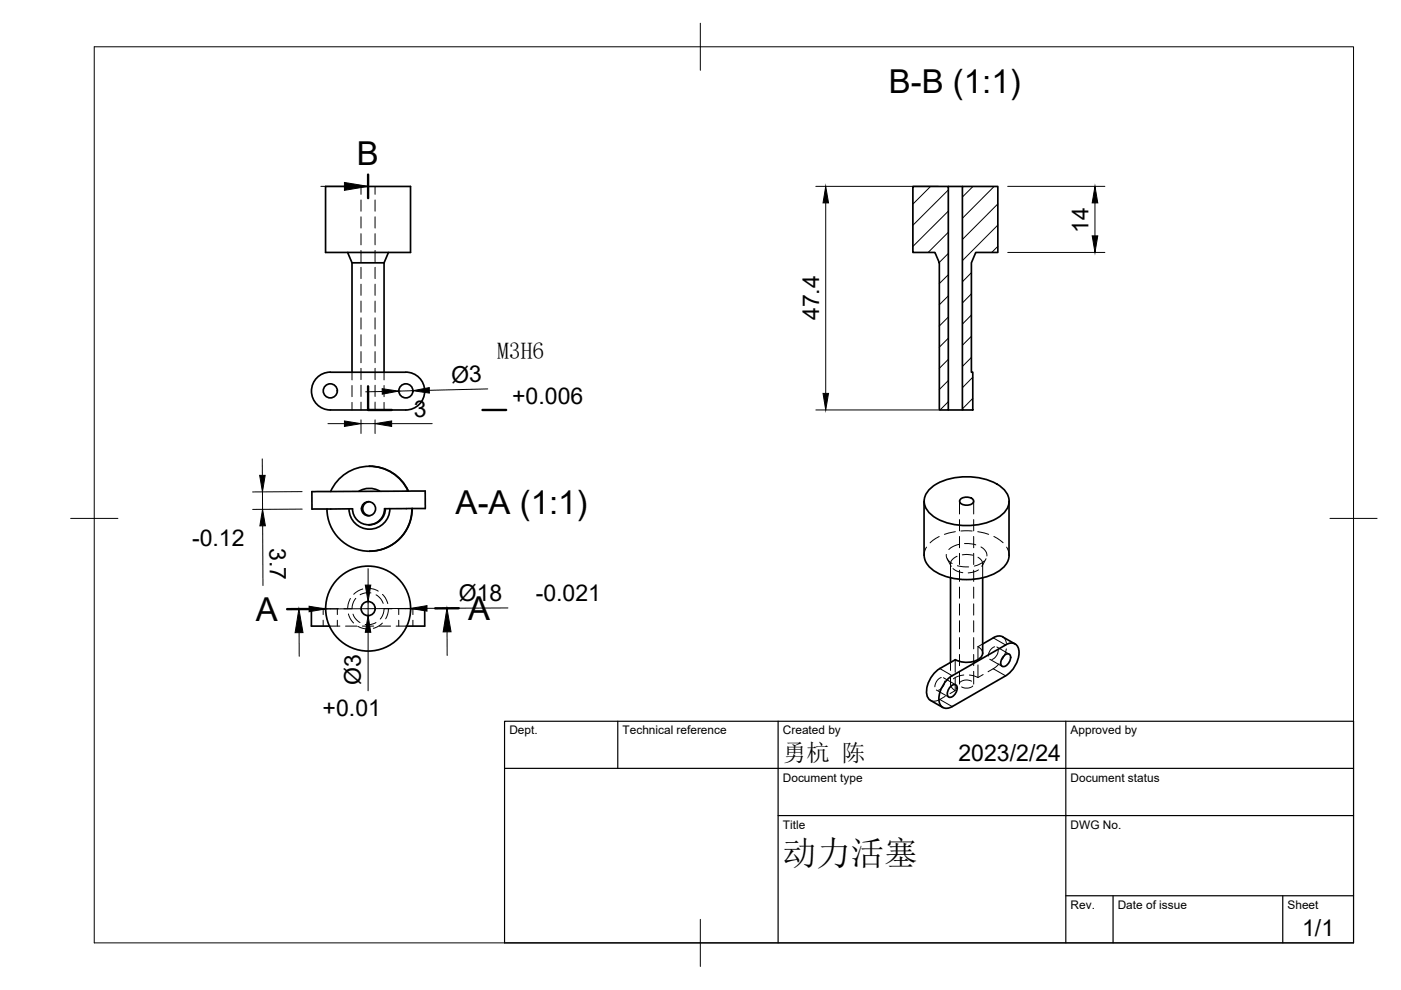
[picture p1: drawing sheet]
<svg xmlns="http://www.w3.org/2000/svg" width="297mm" height="210mm" viewBox="0 0 297 210" stroke-linecap="round" stroke-linejoin="round" font-family="sans-serif">
<!-- layer: Visible -->
<g fill="none" stroke="#000" stroke-width=".36">
<path d="M69 39.5h18v14h-18zM193.5 39.5h7.6v47.4h-1.9v-31.2l-1-2.2h-4.7zM201.1 39.5h2.9M204 39.5h7.6v14h-4.7l-.9 2.2v23.2h.2v8h-2.2zM73.7 53.5l.9 2.2v23.2M74.6 55.7h6.8M81.4 55.7v23.2M82.4 53.5l-1 2.2M67.2 80.1a3.8 3.8 0 0 1 2.8-1.2h16.1a4 4 0 0 1 3.9 4 4 4 0 0 1-3.9 4h-16.1a4 4 0 0 1-3.7-2.5 4 4 0 0 1 .9-4.3zM78.3 98.9a8.9 8.9 0 0 1 8.3 5.2M201.1 86.9h2.9M66.1 104.2l24-.1 .1 3.7-8.7 .1a3.4 3.4 0 0 1-3.3 3.4 3.4 3.4 0 0 1-3.5-3.4h-8.6z"/>
<path d="M78.3 106.4a1.49 1.49 0 0 0-1.4 1.5 1.49 1.49 0 0 0 1.4 1.4M80.5 104.1a4.3 4.3 0 0 0-4.4 .1M81.7 107.9a3.4 3.4 0 0 1-3.6 3.4M82.7 107.8a4.3 4.3 0 0 1-4.3 4.4 4.3 4.3 0 0 1-4.4-4.3M86.5 104.1a9 9 0 0 0-8.2-5.2 9 9 0 0 0-8.2 5.3M87.3 107.8a9 9 0 0 1-8.9 9.1 9 9 0 0 1-9.1-9M87.4 107.8a9 9 0 0 1-9 9.1M195.9 106.3v11.4M197 103.8a12.4 12.4 0 0 1 10.2-2.5 9.2 9.2 0 0 1 6.2 3.2 3.5 3.5 0 0 1-1.2 4.8 13.6 13.6 0 0 1-14.5 0 3.5 3.5 0 0 1-.7-5.5zM203.6 105.9a1.95 1.95 0 0 1 2.8 .2 1.29 1.29 0 0 1-1.7 1 1.14 1.14 0 0 1-1.2-1zM213.9 106.3l.1 11.4a4.7 4.7 0 0 1-3.1 3.9 14.1 14.1 0 0 1-12.8-.5 4.4 4.4 0 0 1-2.2-3.4M69 129.1h-3v3.7h3.8"/>
<path d="M87 129.1h3v3.7h-3.8M201.5 122.5v18M208.3 122.5v16a2.3 2.3 0 0 1-2.1 1.8l-1.9 .1-1.8-.5-3.2 1.8M210.6 135.2l-2.3 1.3M212.6 135l2.6 1.5M212.6 135a1.94 1.94 0 0 0-2 .2M212.9 139a.77 .77 0 0 1 1.3 0 1.95 1.95 0 0 1-1.6 2.3 1.29 1.29 0 0 1 0-1.9zM213.2 136.8l-11.3 6.5M213.2 136.7a1.73 1.73 0 0 1 2-.2 1.73 1.73 0 0 1 .9 1.9 6.3 6.3 0 0 1-2.9 4.9l-11.3 6.5a1.74 1.74 0 0 1-2 .2 1.74 1.74 0 0 1-.8-1.8 6.3 6.3 0 0 1 2.8-5M197.3 148.5l2.6 1.5M199.3 141.7a5.8 5.8 0 0 0-2.6 6.1l.6 .7M201.6 145.5a.77 .77 0 0 1 1.3 0 1.95 1.95 0 0 1-1.6 2.3 1.29 1.29 0 0 1 0-1.9z"/>
<circle cx="70" cy="82.9" r="1.49"/>
<circle cx="86.1" cy="82.9" r="1.49"/>
<circle cx="78.1" cy="107.9" r="1.49"/>
<circle cx="78.1" cy="129" r="9"/>
<circle cx="78.1" cy="129" r="1.49"/>
</g>
<!-- layer: Hidden -->
<g fill="none" stroke="#000" stroke-width=".21">
<path d="M76.5 39.5v1.7M79.5 39.5v1.7M76.5 42.4v2.4M76.5 46v2.4M76.5 49.5v2.4M76.5 53.1v2.4M76.5 56.7v2.4M79.5 42.4v2.4M79.5 46v2.4M79.5 49.5v2.4M79.5 53.1v2.4M79.5 56.7v2.4"/>
<path d="M74.6 78.9v1.7M76.5 60.3v2.3M76.5 63.8v2.4M76.5 67.4v2.4M76.5 71v2.4M76.5 74.5v2.4M76.5 78.1v2.4M79.5 60.3v2.3M79.5 63.8v2.4M79.5 67.4v2.4M79.5 71v2.4M79.5 74.5v2.4"/>
<path d="M79.5 78.1v2.4M81.4 78.9v1.7M74.6 81.7v2.4M74.6 85.3v1.6M76.5 81.7v2.4M76.5 85.3v1.6M79.5 81.7v2.4M79.5 85.3v1.6M81.4 81.7v2.4M81.4 85.3v1.6M196.4 116l-.3 .7-.2 1M199.1 113.8l-1.9 1.3"/>
<path d="M200.6 117.6l.1 .5 .3 .7 .9 .7M200.8 118.5l.9 1.6M201.5 119.5v3M202.5 112.7l-2.3 .6M202.9 117.9l-.7 .5a1.44 1.44 0 0 0-.7 1.2M203 119.9l2.4 .3M203.3 115.4l-1.3 .5-.8 .6M203.4 106.3v2.7M203.4 110.2v2.4M203.4 113.7v2.4M203.4 117.3v2.4M203.7 112.6h2.4"/>
<path d="M204 117.6h.9l1.4 .1M204.5 115.2l2.4 .3M206.4 106.3v2.7M206.4 110.2v2.4M206.4 113.7v2.4M206.4 117.3v2.4M207.3 112.7l2.3 .6M207.3 118.1l.4 .3a1.28 1.28 0 0 1 .5 1.6M208 116l.7 .5a1.59 1.59 0 0 1 .5 1.4M208.3 119.5v3M208.7 118.9l-1.1 .7-1 .4M209.1 118.5l-.9 1.6"/>
<path d="M210.7 113.7l2 1.4M213.4 116l.4 .7 .1 1M68.5 129.1v1.2M68.5 131.5v1.3M69 129.1h2.7M69.8 132.8h2.3M71.5 129.1v1.2M71.5 131.5v1.3M73.3 132.8h2.3M73.9 130.2l.3 .9 .8 1M74.3 126.9l-.5 1.3-.1 .8M74.8 130.2a3.1 3.1 0 0 0 1.5 1.8"/>
<path d="M75.4 126.9l-.6 1.1-.2 1-1.7 .1M75.9 132.8l1.1 .4 1 .2M76.8 132.8h2.4M76.9 124.9l-1 .4-.9 .7M78 124.7l1.4 .2 .8 .4M78.6 125.7a3.4 3.4 0 0 0-2.3 .4M79.7 132l-.1 .1a3.6 3.6 0 0 1-2.2 .3M79.7 126.1l.3 .2a3.3 3.3 0 0 1 1.2 1.6M80.4 132.8h2.4M81.1 132.1l-.6 .5-1.4 .6M81.1 126l.6 .8 .5 1.2M82.4 129.1l-.2 1.2-.4 .9"/>
<path d="M83.1 129.1h-1.7l-.1 1-.7 1.1M84 132.8h2.2M84.3 129.1h2.7M84.5 129.1v1.2M84.5 131.5v1.3M87.5 129.1v1.2M87.5 131.5v1.3M202.1 120.6l.8 .5 1.2 .3M202.5 139.9v2.7M203.4 120.9v2.4M203.4 124.5v2.3M203.4 128v2.4"/>
<path d="M203.4 131.6v2.4M203.4 135.2v2.4M203.4 138.8v2.3M206.4 120.9v2.4M206.4 124.5v2.3M206.4 128v2.4M206.4 131.6v2.4M206.4 135.2v2.4M206.4 138.8v2.3M207.3 137.1l.7 .5 .3 .9M207.3 137.1v2.7M207.5 120.8l-1 .5-1.2 .2"/>
<path d="M208.3 136.5l-1 .6M209.8 139.8l2.7 1.5M210.9 137.1a2.18 2.18 0 0 0-1.4 2M211.3 137.2l2.7 1.5M211.6 137.9a2.15 2.15 0 0 1-1.3 1.9M212.6 135l.5 .5 .3 .9M213.4 137.6l-.5 1.4-.4 .8M198.5 146.3l2.6 1.5M199.6 143.7a2.18 2.18 0 0 0-1.4 1.9M200 143.7l2.6 1.5M200.3 144.4a2.15 2.15 0 0 1-1.3 1.9M200.4 147.7l-1.9 .9-.6 .1-.6-.2"/>
<path d="M201.5 140.5v1.6M201.5 143.3v1.7M201.5 144.9l.2 .7 .8 .8-1.1 .7M202.5 143.8v2.6M203.4 142.3v2.7M204.3 143.1l-1.4 .4-.8 .4M206 144.4a2.21 2.21 0 0 0-2.4 .2M206.2 145.5a2.14 2.14 0 0 1-2.3 .1M206.4 142.3v2.7M207.3 141v2.7M208.4 143l-1.1 .7-1.8-.6M211.8 140.8l-.8 .7-1.5 .9"/>
</g>
<!-- layer: Visible Narrow -->
<path d="M210.6 135.2l2.6 1.6M199.3 141.7l2.6 1.6" fill="none" stroke="#000" stroke-width=".21"/>
<!-- layer: Hidden Narrow -->
<path d="M199.3 148.3l2.6 1.5M210.6 141.8l2.6 1.5" fill="none" stroke="#000" stroke-width=".21"/>
<!-- layer: BORDER -->
<path d="M20 9.9h267v190h-267zM148.5 4.9v10M15 109.9h10M282 109.9h10M148.5 194.9v10" fill="none" stroke="#000" stroke-width=".21"/>
<!-- layer: TITLEBLOCK -->
<path d="M107 152.9h180v47h-180zM131 152.9v10M165 152.9v47M226 152.9v47M107 162.9h180M165 172.9h122M226 189.9h61M236 189.9v10M272 189.9v10" fill="none" stroke="#000" stroke-width=".25"/>
<!-- layer: FD_Dimensions -->
<g fill="none" stroke="#000" stroke-width=".21">
<path d="M173 39.5h26M213.7 39.5h20.6M175.1 43v40.4M213.7 53.5h20.6M232.2 43v7M55.6 97.3v3.5M69.5 89.8h3.5M76.5 89v2.9M76.5 89.8h3M79.5 89v2.9M81 83l-3.5 .1M83 89.8h8.6"/>
<path d="M87.5 82.8l-3 .1M103.4 82.5l-12.4 .3M173 86.9h26M55.6 104.3l.1 3.7M55.7 111.5l.1 12.7M64.1 104.2l-10.5 .1M64.1 107.9l-10.5 .1M65.5 129.1l-3.5 .1M78 120.6v3.5M78 127.6v2.9M78 134.1v12.4M87 129l-18 .1"/>
<path d="M107.7 128.9l-17.2 .1"/>
</g>
<g fill="#000" stroke="#000" stroke-width=".21">
<path d="M175.1 39.5l.6 3.5h-1.2zM231.6 50h1.1l-.5 3.5zM232.2 39.5l.5 3.5h-1.1zM73 89.3l3.5 .5-3.5 .6zM81 82.4l3.5 .5-3.5 .7zM79.5 89.8l3.5-.5v1.1zM87.5 82.8l3.5-.6v1.1zM174.5 83.4h1.2l-.6 3.5zM55.1 100.8h1.1l-.6 3.5zM55.7 108l.6 3.5h-1.2zM65.5 128.5l3.5 .6-3.5 .6zM77.4 124.1h1.2l-.6 3.5z"/>
<path d="M78 130.5l.6 3.6h-1.2zM87 129l3.5-.6v1.2z"/>
</g>
<!-- layer: Section Lines -->
<path d="M78 37v5M78 81.9v5h5M102.3 86.9h5M65.9 129.1l-5 .1M97.3 129h-5" fill="none" stroke="#000" stroke-width=".51"/>
<path d="M68 39.5h5M63.4 134.1v5M94.8 134v5" fill="none" stroke="#000" stroke-width=".21"/>
<path d="M73 38.7l5 .8-5 .9zM63.4 129.1l.8 5h-1.6zM94.8 129l.8 5h-1.6z" fill="#000" stroke="#000" stroke-width=".21"/>
<!-- layer: Hatching -->
<g fill="none" stroke="#000" stroke-width=".21">
<path d="M197.3 39.5l-3.8 3.8M206.3 39.5l-2.2 2.3M210.8 39.5l-6.7 6.8M201.1 40.3l-7.6 7.5M201.1 44.8l-7.6 7.5M201.1 49.2l-4.3 4.3M201.1 53.7l-2 2M201.1 58.2l-1.9 1.9M206 57.8l-1.9 1.9M211.6 43.2l-7.5 7.6M211.6 47.7l-7.5 7.5M211.6 52.2l-1.3 1.3"/>
<path d="M201.1 62.7l-1.9 1.9M201.1 67.2l-1.9 1.9M201.1 71.7l-1.9 1.9M201.1 76.2l-1.9 1.9M206 62.3l-1.9 1.9M206 66.8l-1.9 1.9M206 71.3l-1.9 1.9M206 75.8l-1.9 1.9M206.2 80l-2.1 2.2M201.1 80.7l-1.9 1.9M201.1 85.2l-1.8 1.7M206.2 84.5l-2.1 2.2"/>
</g>
<text font-size="7.2" x="166" y="183.4">动力活塞</text>
<g font-size="7">
<text x="188.4" y="19.8">B-B (1:1)</text>
<text x="75.6" y="35">B</text>
<text x="96.6" y="109">A-A (1:1)</text>
<text x="54.2" y="131.7">A</text>
<text x="99.3" y="131.4">A</text>
</g>
<g font-size="5">
<text x="105.4" y="76">M3H6</text>
<text x="166" y="161.4">勇杭 陈</text>
</g>
<g font-size="4.9">
<text x="230.8" y="49.4" transform="rotate(-90 230.8 49.4)">14</text>
<text x="173.7" y="67.9" transform="rotate(-90 173.7 67.9)">47.4</text>
<text x="95.7" y="81.1" transform="rotate(-1 95.7 81.1)">Ø3</text>
<text x="87.7" y="88.4">3</text>
<text x="108.6" y="85.7">+0.006</text>
<text x="40.7" y="115.8">-0.12</text>
<text x="57.2" y="116.2" transform="rotate(90 57.2 116.2)">3.7</text>
<text x="97.3" y="127.4">Ø18</text>
<text x="113.6" y="127.3">-0.021</text>
<text x="76.5" y="145.3" transform="rotate(-90 76.5 145.3)">Ø3</text>
<text x="68.4" y="151.8">+0.01</text>
<text x="203.2" y="161.4">2023/2/24</text>
<text x="276.1" y="198.6">1/1</text>
</g>
<g font-size="2.5">
<text x="108" y="155.7">Dept.</text>
<text x="132" y="155.7">Technical reference</text>
<text x="166" y="155.7">Created by</text>
<text x="227" y="155.7">Approved by</text>
<text x="166" y="165.7">Document type</text>
<text x="227" y="165.7">Document status</text>
<text x="166" y="175.7">Title</text>
<text x="227" y="175.7">DWG No.</text>
<text x="227" y="192.7">Rev.</text>
<text x="237" y="192.7">Date of issue</text>
<text x="273" y="192.7">Sheet</text>
</g>
</svg>
